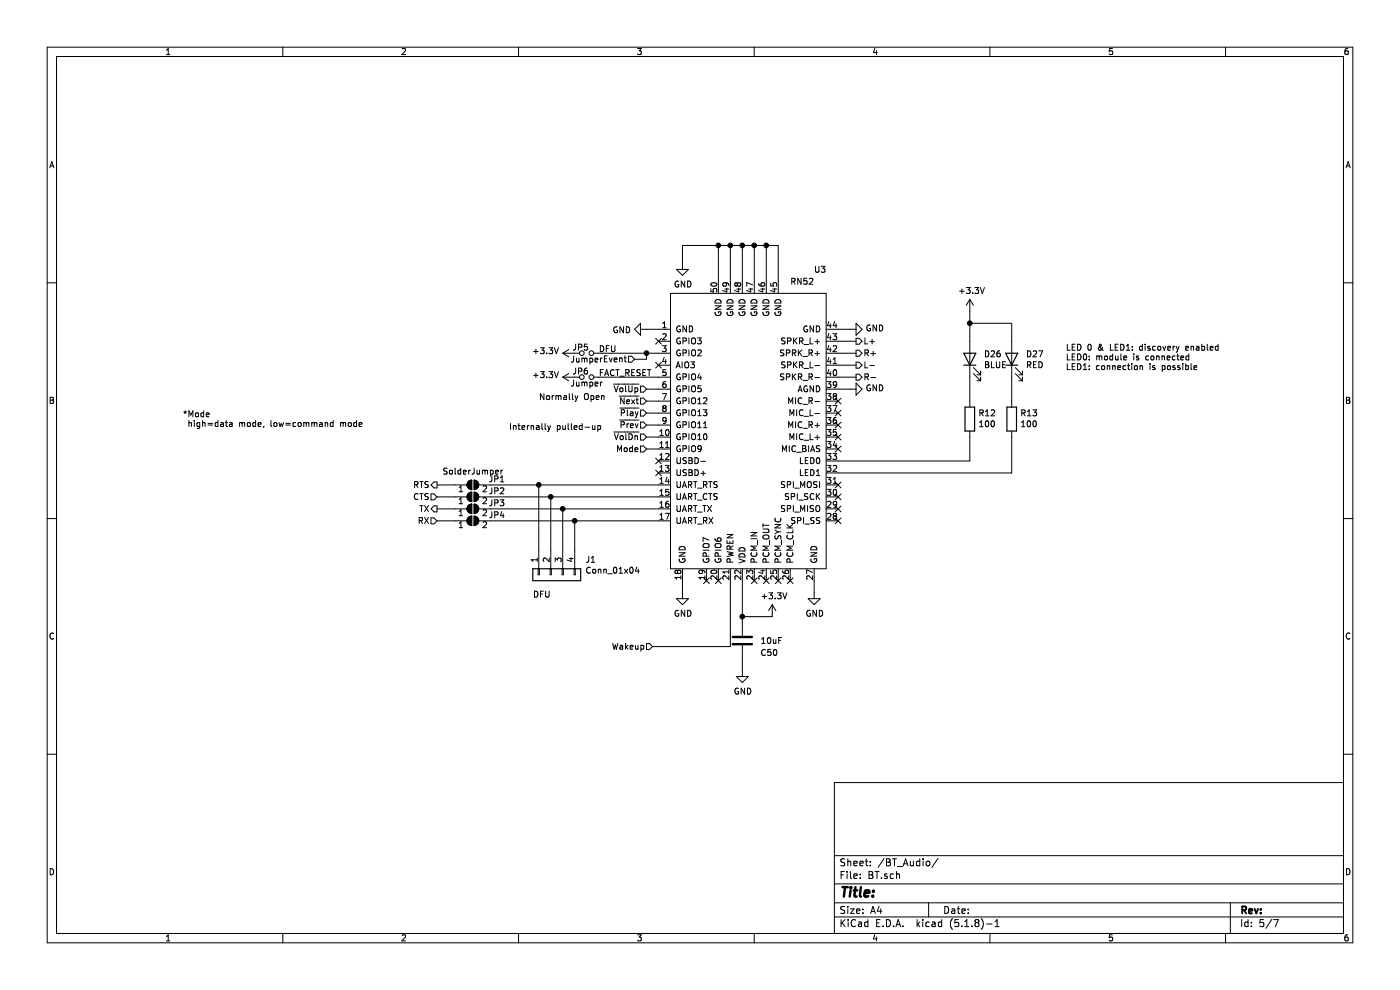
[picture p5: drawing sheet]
EESchema Schematic File Version 4
EELAYER 30 0
EELAYER END
$Descr A4 11693 8268
encoding utf-8
Sheet 5 7
Title ""
Date ""
Rev ""
Comp ""
Comment1 ""
Comment2 ""
Comment3 ""
Comment4 ""
$EndDescr
$Comp
L schema_v1-rescue:RN52-Robbe_random U?
U 1 1
P 5600 2750
AR Path="/60597065" Ref="U?"  Part="1" 
AR Path="/60589E0B/60597065" Ref="U3"  Part="1" 
F 0 "U3" H 6850 3250 50  0000 C CNN
F 1 "RN52" H 6700 3150 50  0000 C CNN
F 2 "Robbe_modules:RN52" H 5650 2750 50  0001 C CNN
F 3 "" H 5650 2750 50  0001 C CNN
	1    5600 2750
	1    0    0    -1  
$EndComp
$Comp
L power:GND #PWR0116
U 1 1
P 5700 4950
F 0 "#PWR0116" H 5700 4700 50  0001 C CNN
F 1 "GND" H 5705 4777 50  0000 C CNN
F 2 "" H 5700 4950 50  0001 C CNN
F 3 "" H 5700 4950 50  0001 C CNN
	1    5700 4950
	1    0    0    -1  
$EndComp
$Comp
L power:GND #PWR0117
U 1 1
P 6800 4950
F 0 "#PWR0117" H 6800 4700 50  0001 C CNN
F 1 "GND" H 6805 4777 50  0000 C CNN
F 2 "" H 6800 4950 50  0001 C CNN
F 3 "" H 6800 4950 50  0001 C CNN
	1    6800 4950
	1    0    0    -1  
$EndComp
$Comp
L power:GND #PWR0118
U 1 1
P 5700 2200
F 0 "#PWR0118" H 5700 1950 50  0001 C CNN
F 1 "GND" H 5705 2027 50  0000 C CNN
F 2 "" H 5700 2200 50  0001 C CNN
F 3 "" H 5700 2200 50  0001 C CNN
	1    5700 2200
	1    0    0    -1  
$EndComp
Wire Wire Line
	6500 2350 6500 2050
Wire Wire Line
	6500 2050 6400 2050
Wire Wire Line
	5700 2050 5700 2200
Wire Wire Line
	6000 2350 6000 2050
Connection ~ 6000 2050
Wire Wire Line
	6000 2050 5700 2050
Wire Wire Line
	6100 2350 6100 2050
Connection ~ 6100 2050
Wire Wire Line
	6100 2050 6000 2050
Wire Wire Line
	6200 2350 6200 2050
Connection ~ 6200 2050
Wire Wire Line
	6200 2050 6100 2050
Wire Wire Line
	6300 2350 6300 2050
Connection ~ 6300 2050
Wire Wire Line
	6300 2050 6200 2050
Wire Wire Line
	6400 2350 6400 2050
Connection ~ 6400 2050
Wire Wire Line
	6400 2050 6300 2050
$Comp
L power:GND #PWR0119
U 1 1
P 5400 2750
F 0 "#PWR0119" H 5400 2500 50  0001 C CNN
F 1 "GND" V 5405 2622 50  0000 R CNN
F 2 "" H 5400 2750 50  0001 C CNN
F 3 "" H 5400 2750 50  0001 C CNN
	1    5400 2750
	0    1    1    0   
$EndComp
$Comp
L power:GND #PWR0120
U 1 1
P 7100 2750
F 0 "#PWR0120" H 7100 2500 50  0001 C CNN
F 1 "GND" V 7105 2622 50  0000 R CNN
F 2 "" H 7100 2750 50  0001 C CNN
F 3 "" H 7100 2750 50  0001 C CNN
	1    7100 2750
	0    -1   -1   0   
$EndComp
Wire Wire Line
	5400 2750 5500 2750
Wire Wire Line
	7000 2750 7100 2750
Wire Wire Line
	6800 4850 6800 4950
Wire Wire Line
	5700 4850 5700 4950
NoConn ~ 7000 3350
NoConn ~ 7000 3450
NoConn ~ 7000 3550
NoConn ~ 7000 3650
NoConn ~ 7000 3750
NoConn ~ 7000 4050
NoConn ~ 7000 4150
NoConn ~ 7000 4250
NoConn ~ 7000 4350
NoConn ~ 6600 4850
NoConn ~ 6500 4850
NoConn ~ 6400 4850
NoConn ~ 6300 4850
Text HLabel 5400 3650 0    50   Input ~ 0
~VolDn
Text HLabel 5400 3550 0    50   Input ~ 0
~Prev
Text HLabel 5400 3450 0    50   Input ~ 0
~Play
Text HLabel 5400 3350 0    50   Input ~ 0
~Next
Text HLabel 5400 3250 0    50   Input ~ 0
~VolUp
Wire Wire Line
	5400 3250 5500 3250
Wire Wire Line
	5400 3350 5500 3350
Wire Wire Line
	5400 3450 5500 3450
Wire Wire Line
	5400 3550 5500 3550
Wire Wire Line
	5400 3650 5500 3650
NoConn ~ 5500 3050
$Comp
L power:+3.3V #PWR0121
U 1 1
P 6450 5150
F 0 "#PWR0121" H 6450 5000 50  0001 C CNN
F 1 "+3.3V" H 6465 5323 50  0000 C CNN
F 2 "" H 6450 5150 50  0001 C CNN
F 3 "" H 6450 5150 50  0001 C CNN
	1    6450 5150
	1    0    0    -1  
$EndComp
Wire Wire Line
	6200 5200 6200 5150
$Comp
L Device:C 10uF?
U 1 1
P 6200 5350
AR Path="/605A4082" Ref="10uF?"  Part="1" 
AR Path="/607F2119/605A4082" Ref="10uF?"  Part="1" 
AR Path="/60589E0B/605A4082" Ref="C50"  Part="1" 
F 0 "C50" H 6350 5250 50  0000 L CNN
F 1 "10uF" H 6350 5350 50  0000 L CNN
F 2 "Capacitor_SMD:C_0805_2012Metric_Pad1.18x1.45mm_HandSolder" H 6238 5200 50  0001 C CNN
F 3 "~" H 6200 5350 50  0001 C CNN
	1    6200 5350
	1    0    0    -1  
$EndComp
$Comp
L power:GND #PWR0125
U 1 1
P 6200 5600
F 0 "#PWR0125" H 6200 5350 50  0001 C CNN
F 1 "GND" H 6205 5427 50  0000 C CNN
F 2 "" H 6200 5600 50  0001 C CNN
F 3 "" H 6200 5600 50  0001 C CNN
	1    6200 5600
	1    0    0    -1  
$EndComp
Wire Wire Line
	6200 5500 6200 5600
Wire Wire Line
	6200 5150 6450 5150
Connection ~ 6200 5150
Wire Wire Line
	6200 5150 6200 4850
Text HLabel 7150 2850 2    50   Output ~ 0
L+
Text HLabel 7150 2950 2    50   Output ~ 0
R+
Text HLabel 7150 3050 2    50   Output ~ 0
L-
Text HLabel 7150 3150 2    50   Output ~ 0
R-
Wire Wire Line
	7000 2850 7150 2850
Wire Wire Line
	7000 2950 7150 2950
Wire Wire Line
	7000 3050 7150 3050
Wire Wire Line
	7000 3150 7150 3150
Text Label 5000 3150 0    50   ~ 0
FACT_RESET
Wire Wire Line
	5000 3150 5500 3150
Text Notes 1525 3575 0    50   ~ 0
*Mode\n high=data mode, low=command mode
$Comp
L Device:LED D26
U 1 1
P 8100 3000
F 0 "D26" V 8139 2883 50  0000 R CNN
F 1 "BLUE" V 8048 2883 50  0000 R CNN
F 2 "LED_SMD:LED_0603_1608Metric_Pad1.05x0.95mm_HandSolder" H 8100 3000 50  0001 C CNN
F 3 "~" H 8100 3000 50  0001 C CNN
	1    8100 3000
	0    -1   -1   0   
$EndComp
$Comp
L Device:LED D27
U 1 1
P 8450 3000
F 0 "D27" V 8489 2882 50  0000 R CNN
F 1 "RED" V 8398 2882 50  0000 R CNN
F 2 "LED_SMD:LED_0603_1608Metric_Pad1.05x0.95mm_HandSolder" H 8450 3000 50  0001 C CNN
F 3 "~" H 8450 3000 50  0001 C CNN
	1    8450 3000
	0    -1   -1   0   
$EndComp
Text Notes 8900 3100 0    50   ~ 0
LED 0 & LED1: discovery enabled\nLED0: module is connected\nLED1: connection is possible
$Comp
L Device:R R12
U 1 1
P 8100 3500
F 0 "R12" H 8030 3454 50  0000 R CNN
F 1 "100" H 8030 3545 50  0000 R CNN
F 2 "Resistor_SMD:R_0805_2012Metric_Pad1.20x1.40mm_HandSolder" V 8030 3500 50  0001 C CNN
F 3 "~" H 8100 3500 50  0001 C CNN
	1    8100 3500
	-1   0    0    1   
$EndComp
$Comp
L Device:R R13
U 1 1
P 8450 3500
F 0 "R13" H 8380 3454 50  0000 R CNN
F 1 "100" H 8380 3545 50  0000 R CNN
F 2 "Resistor_SMD:R_0805_2012Metric_Pad1.20x1.40mm_HandSolder" V 8380 3500 50  0001 C CNN
F 3 "~" H 8450 3500 50  0001 C CNN
	1    8450 3500
	-1   0    0    1   
$EndComp
Wire Wire Line
	8100 3150 8100 3350
Wire Wire Line
	8450 3350 8450 3150
Wire Wire Line
	8100 3650 8100 3850
Wire Wire Line
	8100 3850 7000 3850
Wire Wire Line
	7000 3950 8450 3950
Wire Wire Line
	8450 3950 8450 3650
$Comp
L power:+3.3V #PWR0126
U 1 1
P 8100 2600
F 0 "#PWR0126" H 8100 2450 50  0001 C CNN
F 1 "+3.3V" H 8115 2773 50  0000 C CNN
F 2 "" H 8100 2600 50  0001 C CNN
F 3 "" H 8100 2600 50  0001 C CNN
	1    8100 2600
	1    0    0    -1  
$EndComp
Wire Wire Line
	8100 2600 8100 2700
Wire Wire Line
	8450 2850 8450 2700
Wire Wire Line
	8450 2700 8100 2700
Connection ~ 8100 2700
Wire Wire Line
	8100 2700 8100 2850
$Comp
L power:GND #PWR0131
U 1 1
P 7100 3250
F 0 "#PWR0131" H 7100 3000 50  0001 C CNN
F 1 "GND" V 7105 3122 50  0000 R CNN
F 2 "" H 7100 3250 50  0001 C CNN
F 3 "" H 7100 3250 50  0001 C CNN
	1    7100 3250
	0    -1   -1   0   
$EndComp
Wire Wire Line
	7000 3250 7100 3250
$Comp
L Device:Jumper_NO_Small JP6
U 1 1
P 4900 3150
F 0 "JP6" H 4850 3200 50  0000 C CNN
F 1 "Jumper" H 4900 3100 50  0000 C CNN
F 2 "Connector_PinSocket_2.54mm:PinSocket_1x02_P2.54mm_Vertical" H 4900 3150 50  0001 C CNN
F 3 "~" H 4900 3150 50  0001 C CNN
	1    4900 3150
	1    0    0    -1  
$EndComp
$Comp
L power:+3.3V #PWR0133
U 1 1
P 4800 3150
F 0 "#PWR0133" H 4800 3000 50  0001 C CNN
F 1 "+3.3V" V 4815 3278 50  0000 L CNN
F 2 "" H 4800 3150 50  0001 C CNN
F 3 "" H 4800 3150 50  0001 C CNN
	1    4800 3150
	0    -1   -1   0   
$EndComp
Wire Wire Line
	6100 4850 6100 5400
Wire Wire Line
	6100 5400 5450 5400
Text HLabel 5450 5400 0    50   Input ~ 0
Wakeup
$Comp
L Device:Jumper_NO_Small JP5
U 1 1
P 4900 2950
F 0 "JP5" H 4850 3000 50  0000 C CNN
F 1 "Jumper" H 4900 2900 50  0000 C CNN
F 2 "Connector_PinSocket_2.54mm:PinSocket_1x02_P2.54mm_Vertical" H 4900 2950 50  0001 C CNN
F 3 "~" H 4900 2950 50  0001 C CNN
	1    4900 2950
	1    0    0    -1  
$EndComp
$Comp
L power:+3.3V #PWR0134
U 1 1
P 4800 2950
F 0 "#PWR0134" H 4800 2800 50  0001 C CNN
F 1 "+3.3V" V 4815 3078 50  0000 L CNN
F 2 "" H 4800 2950 50  0001 C CNN
F 3 "" H 4800 2950 50  0001 C CNN
	1    4800 2950
	0    -1   -1   0   
$EndComp
Wire Wire Line
	5000 2950 5400 2950
Text Label 5000 2950 0    50   ~ 0
DFU
Text HLabel 5300 3000 0    50   Input ~ 0
Event
Wire Wire Line
	5300 3000 5400 3000
Wire Wire Line
	5400 3000 5400 2950
Connection ~ 5400 2950
Wire Wire Line
	5400 2950 5500 2950
NoConn ~ 5500 2850
NoConn ~ 5500 3850
NoConn ~ 5500 3950
$Comp
L Connector_Generic:Conn_01x04 J1
U 1 1
P 4600 4800
F 0 "J1" V 4472 4512 50  0000 R CNN
F 1 "Conn_01x04" V 4563 4512 50  0000 R CNN
F 2 "Connector_PinSocket_2.54mm:PinSocket_1x04_P2.54mm_Vertical" H 4600 4800 50  0001 C CNN
F 3 "~" H 4600 4800 50  0001 C CNN
	1    4600 4800
	0    -1   1    0   
$EndComp
Wire Wire Line
	4500 4600 4500 4050
Wire Wire Line
	4500 4050 5500 4050
Wire Wire Line
	4600 4600 4600 4150
Wire Wire Line
	4600 4150 5500 4150
Wire Wire Line
	4700 4600 4700 4250
Wire Wire Line
	4700 4250 5500 4250
Wire Wire Line
	4800 4600 4800 4350
Wire Wire Line
	4800 4350 5500 4350
Text Notes 4450 5000 0    50   ~ 0
DFU
$Comp
L Jumper:SolderJumper_2_Open JP1
U 1 1
P 3950 4050
F 0 "JP1" H 4150 4100 50  0000 C CNN
F 1 "SolderJumper" H 3950 4164 50  0000 C CNN
F 2 "Jumper:SolderJumper-2_P1.3mm_Open_TrianglePad1.0x1.5mm" H 3950 4050 50  0001 C CNN
F 3 "~" H 3950 4050 50  0001 C CNN
	1    3950 4050
	1    0    0    -1  
$EndComp
Connection ~ 4800 4350
Connection ~ 4700 4250
Connection ~ 4600 4150
Connection ~ 4500 4050
Text HLabel 3650 4350 0    50   Input ~ 0
RX
Text HLabel 3650 4250 0    50   Output ~ 0
TX
Text HLabel 3650 4150 0    50   Input ~ 0
CTS
Text HLabel 3650 4050 0    50   Output ~ 0
RTS
$Comp
L Jumper:SolderJumper_2_Open JP2
U 1 1
P 3950 4150
F 0 "JP2" H 4150 4200 50  0000 C CNN
F 1 "SolderJumper" H 3950 4264 50  0001 C CNN
F 2 "Jumper:SolderJumper-2_P1.3mm_Open_TrianglePad1.0x1.5mm" H 3950 4150 50  0001 C CNN
F 3 "~" H 3950 4150 50  0001 C CNN
	1    3950 4150
	1    0    0    -1  
$EndComp
$Comp
L Jumper:SolderJumper_2_Open JP3
U 1 1
P 3950 4250
F 0 "JP3" H 4150 4300 50  0000 C CNN
F 1 "SolderJumper" H 3950 4364 50  0001 C CNN
F 2 "Jumper:SolderJumper-2_P1.3mm_Open_TrianglePad1.0x1.5mm" H 3950 4250 50  0001 C CNN
F 3 "~" H 3950 4250 50  0001 C CNN
	1    3950 4250
	1    0    0    -1  
$EndComp
$Comp
L Jumper:SolderJumper_2_Open JP4
U 1 1
P 3950 4350
F 0 "JP4" H 4150 4400 50  0000 C CNN
F 1 "SolderJumper" H 3950 4464 50  0001 C CNN
F 2 "Jumper:SolderJumper-2_P1.3mm_Open_TrianglePad1.0x1.5mm" H 3950 4350 50  0001 C CNN
F 3 "~" H 3950 4350 50  0001 C CNN
	1    3950 4350
	1    0    0    -1  
$EndComp
Wire Wire Line
	3650 4050 3800 4050
Wire Wire Line
	3650 4150 3800 4150
Wire Wire Line
	3650 4250 3800 4250
Wire Wire Line
	3650 4350 3800 4350
Wire Wire Line
	4100 4050 4500 4050
Wire Wire Line
	4100 4150 4600 4150
Wire Wire Line
	4100 4250 4700 4250
Wire Wire Line
	4100 4350 4800 4350
NoConn ~ 5900 4850
NoConn ~ 6000 4850
Text Notes 4500 3350 0    50   ~ 0
Normally Open
Wire Wire Line
	5500 3750 5400 3750
Text Notes 4250 3600 0    50   ~ 0
Internally pulled-up
Text HLabel 5400 3750 0    50   Input ~ 0
Mode
$EndSCHEMATC
